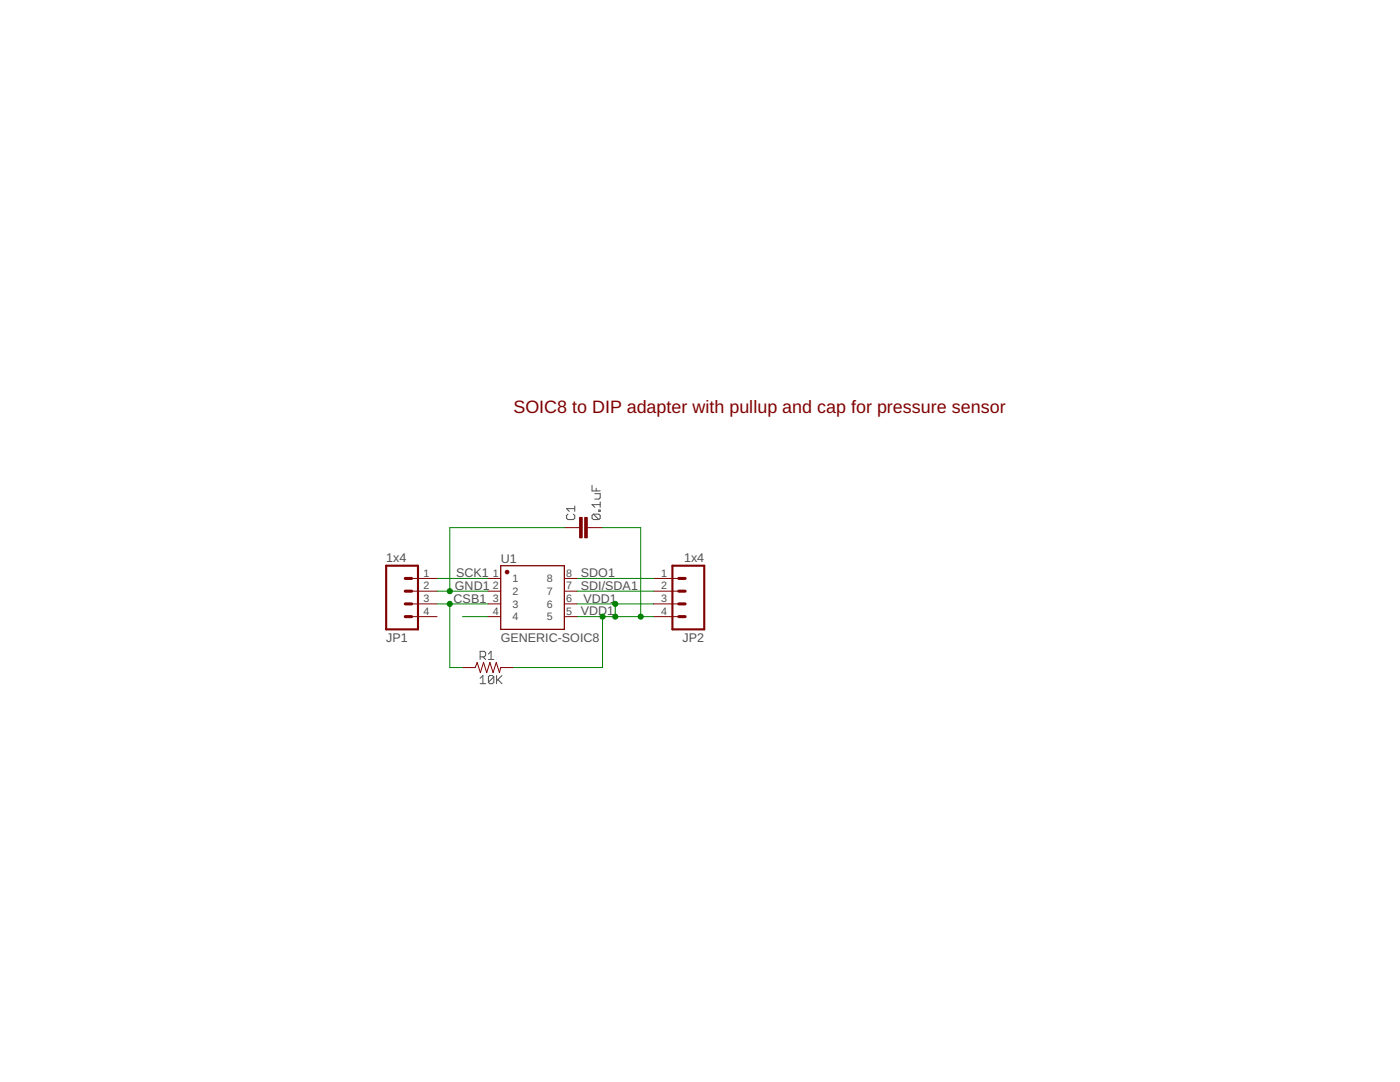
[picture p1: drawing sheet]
<svg xmlns="http://www.w3.org/2000/svg" width="279mm" height="216mm" viewBox="0 0 279 216" stroke-linecap="round" stroke-linejoin="round" font-family="sans-serif">
<g fill="none" stroke="#505050" stroke-width=".2">
<path d="M118.2 96.9v1.1h1.6M118.7 98.5h1.1v.8l-.3 .3h-.8M119 97.4v.6M113.3 102.6l-.2 .3v.5l.2 .3h1.1l.3-.3v-.5l-.3-.3M114.7 101v1M114.7 101.5h-1.6l.5 .5M118.4 102.6l-.2 .3v.5l.2 .3h1.1M118.4 102.6h1.1l.3 .3v.5l-.3 .3M118.4 102.6l1.1 1.1M119.5 101.8h.3v.2h-.3zM119.8 100.1v1.1M119.8 100.7h-1.6l.5 .5"/>
<path d="M95.8 135.3l.6-.5v1.6M95.8 136.4h1.1M95.8 131.1h.8l.3-.3v-.6l-.3-.2h-.8v1.6M96.4 131.1l.5 .5M97.5 130.5l.5-.5v1.6M97.5 131.6h1.1M98.6 135.1v1l-.3 .3h-.6l-.2-.3M98.6 135.1l-.3-.3h-.6l-.2 .3v1M98.6 135.1l-1.1 1M99.1 134.8v1.6M99.4 135.6l.8 .8M100.2 134.8l-1.1 1.1"/>
</g>
<g fill="none" stroke="#800000" stroke-width=".2">
<path d="M82.1 115.4h5.1M82.1 118h5.1M97.4 115.4h2.5M97.4 118h2.5M112.6 115.4h2.6M112.6 118h2.6M112.6 105.3h3.1M117.2 105.3h3M130.4 115.4h5.1M130.4 118h5.1M82.1 120.5h5.1M82.1 123h5.1"/>
<path d="M92.3 133.2h2.5l.4-1 .7 2 .6-2 .6 2 .7-2 .6 2 .6-2 .7 2 .2-1h2.6M97.4 120.5h2.5M97.4 123h2.5M112.6 120.5h2.6M112.6 123h2.6M130.4 120.5h5.1M130.4 123h5.1"/>
</g>
<path d="M99.9 112.9h12.7v12.7h-12.7z" fill="none" stroke="#800000" stroke-width=".25"/>
<circle cx="101.2" cy="114.2" r=".36" fill="#800000" stroke="#800000" stroke-width=".2"/>
<path d="M77.1 112.9h6.3v12.7h-6.3zM134.2 112.9h6.3v12.7h-6.3z" fill="none" stroke="#800000" stroke-width=".42"/>
<path d="M80.9 118h1.2M80.9 115.4h1.2M135.5 118h1.2M135.5 115.4h1.2M80.9 120.5h1.2M80.9 123h1.2M135.5 120.5h1.2M135.5 123h1.2" fill="none" stroke="#800000" stroke-width=".61"/>
<g fill="#800000" stroke="#800000" stroke-width=".2">
<path d="M116.7 103.3h.5v4h-.5z"/>
<path d="M115.7 103.3h.5v4h-.5z"/>
</g>
<g fill="none" stroke="#008000" stroke-width=".2">
<path d="M87.2 115.4h10.2M87.2 118h10.2M112.6 105.3h-22.8v12.7M115.2 115.4h15.2M115.2 118h15.2M120.2 105.3h7.7v17.7M87.2 120.5h10.2M89.8 120.5v12.7h2.5M92.3 123h5.1M115.2 120.5h15.2M115.2 123h15.2M120.2 123v10.2h-17.7"/>
<path d="M122.8 120.5v2.5"/>
</g>
<g fill="#008000" stroke="#008000" stroke-width=".2">
<circle cx="89.8" cy="118" r=".51"/>
<circle cx="89.8" cy="120.5" r=".51"/>
<circle cx="127.9" cy="123" r=".51"/>
<circle cx="122.8" cy="123" r=".51"/>
<circle cx="122.8" cy="120.5" r=".51"/>
<circle cx="120.2" cy="123" r=".51"/>
</g>
<text font-size="3.6" fill="#800000" x="102.5" y="82.4">SOIC8 to DIP adapter with pullup and cap for pressure sensor</text>
<g font-size="2.5" fill="#505050">
<text x="77.1" y="112.1">1x4</text>
<text x="99.9" y="112.4">U1</text>
<text x="136.5" y="112.1">1x4</text>
<text x="90.8" y="117.7">GND1</text>
<text x="91" y="115.2">SCK1</text>
<text x="115.9" y="115.2">SDO1</text>
<text x="115.9" y="117.7">SDI/SDA1</text>
<text x="90.5" y="120.3">CSB1</text>
<text x="115.9" y="122.8">VDD1</text>
<text x="116.4" y="120.3">VDD1</text>
<text x="77.1" y="128.1">JP1</text>
<text x="99.9" y="128.1">GENERIC-SOIC8</text>
<text x="136.2" y="128.1">JP2</text>
</g>
<g font-size="2.1" fill="#505050">
<text x="84.5" y="115.1">1</text>
<text x="84.5" y="117.6">2</text>
<text x="98.4" y="115.1">1</text>
<text x="98.4" y="117.6">2</text>
<text x="102.3" y="116.2">1</text>
<text x="102.3" y="118.7">2</text>
<text x="109.1" y="118.7">7</text>
<text x="109.1" y="116.2">8</text>
<text x="113" y="117.6">7</text>
<text x="113" y="115.1">8</text>
<text x="132" y="115.1">1</text>
<text x="132" y="117.6">2</text>
<text x="84.5" y="120.1">3</text>
<text x="84.5" y="122.7">4</text>
<text x="98.4" y="120.1">3</text>
<text x="98.4" y="122.7">4</text>
<text x="102.3" y="121.3">3</text>
<text x="102.3" y="123.8">4</text>
<text x="109.1" y="123.8">5</text>
<text x="109.1" y="121.3">6</text>
<text x="113" y="122.7">5</text>
<text x="113" y="120.1">6</text>
<text x="132" y="120.1">3</text>
<text x="132" y="122.7">4</text>
</g>
</svg>
